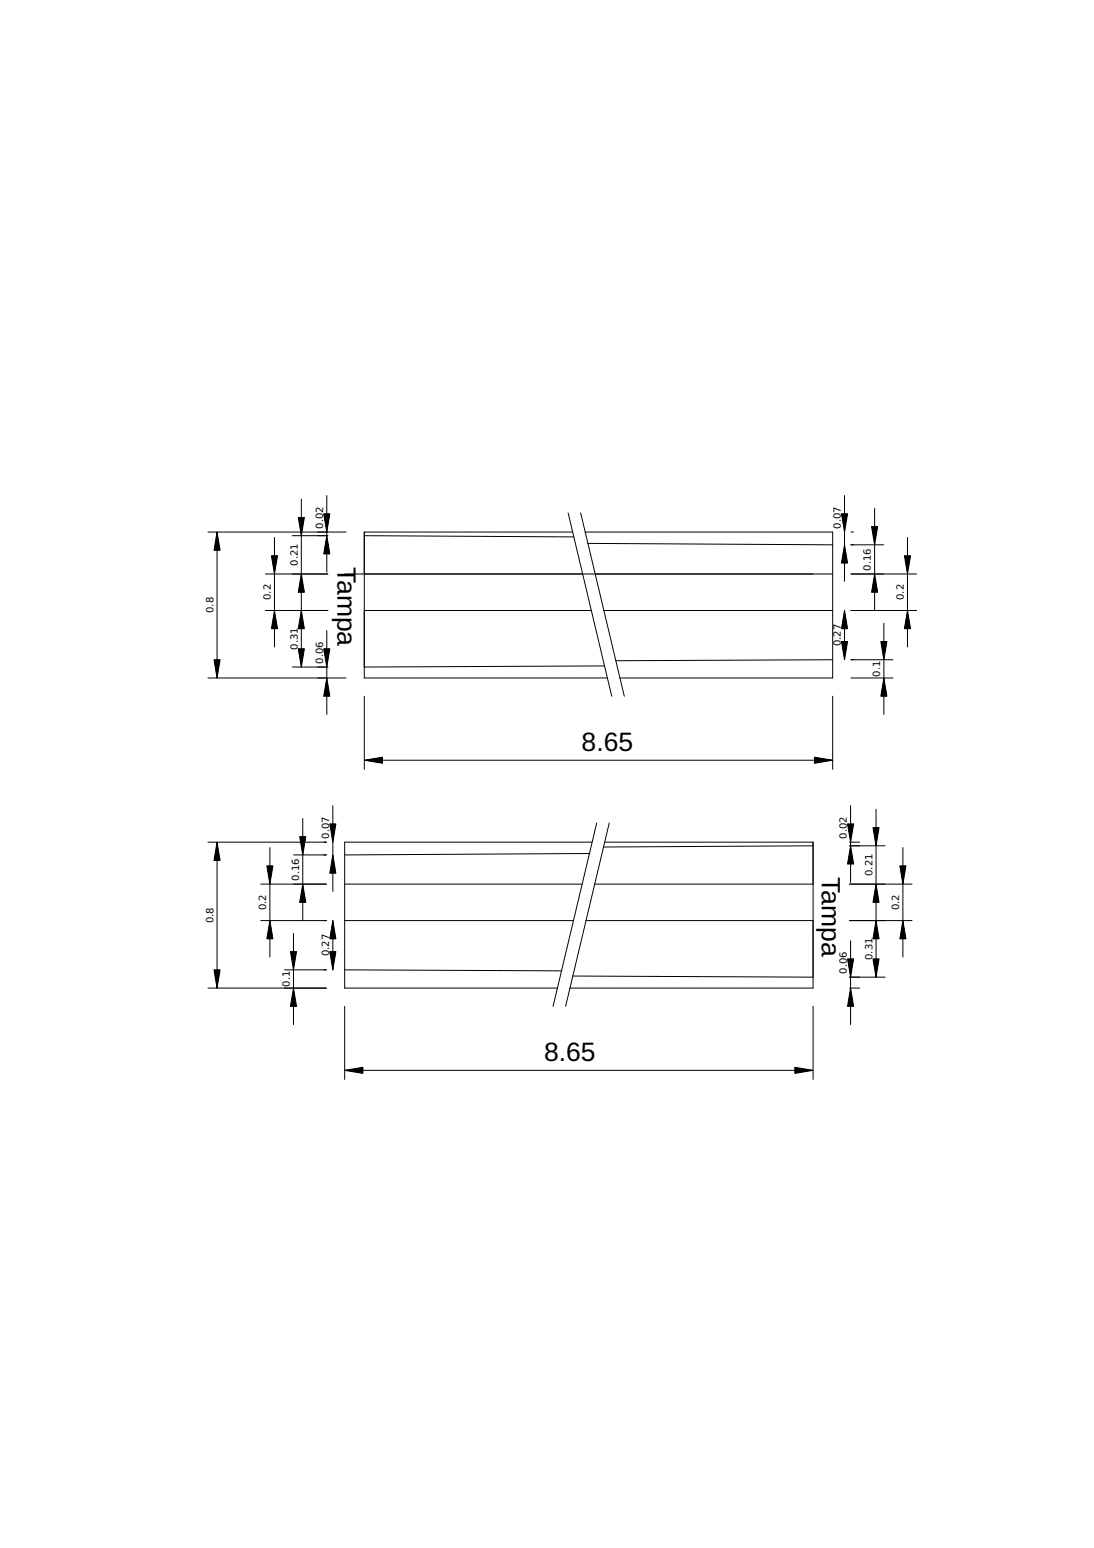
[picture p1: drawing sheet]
<svg xmlns="http://www.w3.org/2000/svg" width="210mm" height="297mm" viewBox="0 0 210 297" stroke-linecap="round" stroke-linejoin="round" font-family="sans-serif">
<g fill="none" stroke="#000" stroke-width=".19">
<path d="M57.8 95.8v32.2M62.7 95.1v14.7M109 98.4l8.4 35.2M111.4 98.4l8.4 35.2M162 95.1v16.4M167.8 97.5v19.6M39.9 102.1h26.5M41.6 102.1v28M50.9 110.1h12M50.9 117.1h12M52.7 103.1v21M56.1 102.8h6.8"/>
<path d="M66.1 110.1h93.7M69.9 102.8l40.2 .2M69.9 117.1h43.6M109.9 102.1h-40v28h46.6M112.3 102.1h47.5v28h-40.9M112.8 104.3l47 .2M115.9 117.1h43.9M162 117.1v9.5M163.3 102.1h.5M163.3 110.1h12.6M163.3 117.1h12.6M163.3 104.5h6.3"/>
<path d="M169.6 119.6v17.5M174.1 103.1v21M39.9 130.1h26.5M56.1 128h6.8M62.7 121v16.1M69.9 133.6v14M116 127.8l-46.1 .2M159.8 126.6l-41.6 .2M159.8 133.6v14M163.3 130.1h8M163.3 126.6h8M58.1 157v19.6"/>
<path d="M63.9 154.6v16.4M69.9 145.9h89.9M114.5 157.9l-8.4 35.2M116.9 157.9l-8.4 35.2M163.2 154.6v14.7M168.1 155.3v32.2M39.9 161.6h22.7M41.6 161.6v28M50 169.6h12.6M50 176.6h12.6M51.8 162.6v21.1M56.3 179.1v17.5"/>
<path d="M56.3 164h6.3M63.9 176.6v9.5M66.1 169.6h45.6M66.1 176.6h43.9M112.4 176.6h43.6M113.1 163.8l-47 .2M113.6 161.6h-47.5v28h40.8M114.1 169.6h41.9M116 161.6h40v28h-46.6M156 162.3l-40.2 .2M163 161.6h1.9M163 169.6h12"/>
<path d="M163 176.6h12M163 162.3h6.8M173.2 162.6v21.1M39.9 189.6h22.7M54.6 186.1h8M66.1 186.1l41.6 .2M66.1 193.1v14M109.9 187.3l46.1 .2M156 193.1v14M163 189.6h1.9M163 187.5h6.8M163.2 180.5v16.1"/>
<path d="M66.1 205.4h89.9"/>
</g>
<g fill="#000">
<path d="M41.6 102.1l.6 3.5h-1.1zM52.1 106.6h1.1l-.5 3.5zM52.7 117.1l.5 3.5h-1.1zM57.2 99.3h1.2l-.6 3.5zM57.8 110.1l.6 3.5h-1.2zM57.8 117.1l.6 3.5h-1.2zM62.1 98.6h1.2l-.6 3.5zM62.7 102.8l.6 3.5h-1.2zM161.5 98.6h1.1l-.6 3.5zM162 104.5l.6 3.5h-1.1zM162 117.1l.6 3.5h-1.1zM167.2 101h1.2l-.6 3.5z"/>
<path d="M167.8 110.1l.6 3.5h-1.2zM173.5 106.6h1.2l-.6 3.5zM174.1 117.1l.6 3.5h-1.2zM41.1 126.6h1.1l-.6 3.5zM57.2 124.5h1.2l-.6 3.5zM62.1 124.5h1.2l-.6 3.5zM62.7 130.1l.6 3.5h-1.2zM161.5 123.1h1.1l-.6 3.5zM169 123.1h1.2l-.6 3.5zM169.6 130.1l.6 3.5h-1.2zM69.9 145.9l3.5-.6v1.2zM156.3 145.3l3.5 .6-3.5 .6z"/>
<path d="M41.6 161.6l.6 3.5h-1.1zM51.2 166.1h1.2l-.6 3.5zM51.8 176.6l.6 3.6h-1.2zM57.5 160.5h1.2l-.6 3.5zM58.1 169.6l.6 3.5h-1.2zM63.3 158.1h1.1l-.5 3.5zM63.9 164l.5 3.5h-1.1zM63.9 176.6l.5 3.6h-1.1zM162.6 158.1h1.2l-.6 3.5zM163.2 162.3l.6 3.5h-1.2zM167.5 158.8h1.2l-.6 3.5zM168.1 169.6l.6 3.5h-1.2z"/>
<path d="M168.1 176.6l.6 3.6h-1.2zM172.7 166.1h1.1l-.6 3.5zM173.2 176.6l.6 3.6h-1.1zM41.1 186.1h1.1l-.6 3.5zM55.7 182.6h1.2l-.6 3.5zM56.3 189.6l.6 3.5h-1.2zM63.3 182.6h1.1l-.5 3.5zM162.6 184h1.2l-.6 3.5zM163.2 189.6l.6 3.5h-1.2zM167.5 184h1.2l-.6 3.5zM66.1 205.4l3.5-.6v1.2zM152.5 204.8l3.5 .6-3.5 .6z"/>
</g>
<g fill="#000" stroke="#000" stroke-width=".19">
<path d="M41.6 102.1l.6 3.5h-1.1zM52.1 106.6h1.1l-.5 3.5zM52.7 117.1l.5 3.5h-1.1zM57.2 99.3h1.2l-.6 3.5zM57.8 110.1l.6 3.5h-1.2zM57.8 117.1l.6 3.5h-1.2zM62.1 98.6h1.2l-.6 3.5zM62.7 102.8l.6 3.5h-1.2zM161.5 98.6h1.1l-.6 3.5zM162 104.5l.6 3.5h-1.1zM162 117.1l.6 3.5h-1.1zM167.2 101h1.2l-.6 3.5z"/>
<path d="M167.8 110.1l.6 3.5h-1.2zM173.5 106.6h1.2l-.6 3.5zM174.1 117.1l.6 3.5h-1.2zM41.1 126.6h1.1l-.6 3.5zM57.2 124.5h1.2l-.6 3.5zM62.1 124.5h1.2l-.6 3.5zM62.7 130.1l.6 3.5h-1.2zM161.5 123.1h1.1l-.6 3.5zM169 123.1h1.2l-.6 3.5zM169.6 130.1l.6 3.5h-1.2zM69.9 145.9l3.5-.6v1.2zM156.3 145.3l3.5 .6-3.5 .6z"/>
<path d="M41.6 161.6l.6 3.5h-1.1zM51.2 166.1h1.2l-.6 3.5zM51.8 176.6l.6 3.6h-1.2zM57.5 160.5h1.2l-.6 3.5zM58.1 169.6l.6 3.5h-1.2zM63.3 158.1h1.1l-.5 3.5zM63.9 164l.5 3.5h-1.1zM63.9 176.6l.5 3.6h-1.1zM162.6 158.1h1.2l-.6 3.5zM163.2 162.3l.6 3.5h-1.2zM167.5 158.8h1.2l-.6 3.5zM168.1 169.6l.6 3.5h-1.2z"/>
<path d="M168.1 176.6l.6 3.6h-1.2zM172.7 166.1h1.1l-.6 3.5zM173.2 176.6l.6 3.6h-1.1zM41.1 186.1h1.1l-.6 3.5zM55.7 182.6h1.2l-.6 3.5zM56.3 189.6l.6 3.5h-1.2zM63.3 182.6h1.1l-.5 3.5zM162.6 184h1.2l-.6 3.5zM163.2 189.6l.6 3.5h-1.2zM167.5 184h1.2l-.6 3.5zM66.1 205.4l3.5-.6v1.2zM152.5 204.8l3.5 .6-3.5 .6z"/>
</g>
<g font-size="5.1">
<text x="64.7" y="108.7" transform="rotate(90 64.7 108.7)">Tampa</text>
<text x="111.6" y="144.1">8.65</text>
<text x="157.7" y="168.2" transform="rotate(90 157.7 168.2)">Tampa</text>
<text x="104.4" y="203.6">8.65</text>
</g>
<g font-size="1.9">
<text x="62" y="101.5" transform="rotate(-90 62 101.5)">0.02</text>
<text x="161.3" y="101.5" transform="rotate(-90 161.3 101.5)">0.07</text>
<text x="57.1" y="108.6" transform="rotate(-90 57.1 108.6)">0.21</text>
<text x="167.1" y="109.5" transform="rotate(-90 167.1 109.5)">0.16</text>
<text x="40.9" y="117.6" transform="rotate(-90 40.9 117.6)">0.8</text>
<text x="52" y="115.1" transform="rotate(-90 52 115.1)">0.2</text>
<text x="173.4" y="115.1" transform="rotate(-90 173.4 115.1)">0.2</text>
<text x="57.1" y="124.7" transform="rotate(-90 57.1 124.7)">0.31</text>
<text x="161.3" y="124" transform="rotate(-90 161.3 124)">0.27</text>
<text x="62" y="127.4" transform="rotate(-90 62 127.4)">0.06</text>
<text x="168.9" y="129.8" transform="rotate(-90 168.9 129.8)">0.1</text>
<text x="63.2" y="161" transform="rotate(-90 63.2 161)">0.07</text>
<text x="162.5" y="161" transform="rotate(-90 162.5 161)">0.02</text>
<text x="57.4" y="169" transform="rotate(-90 57.4 169)">0.16</text>
<text x="167.4" y="168.1" transform="rotate(-90 167.4 168.1)">0.21</text>
<text x="40.9" y="177.1" transform="rotate(-90 40.9 177.1)">0.8</text>
<text x="51.1" y="174.6" transform="rotate(-90 51.1 174.6)">0.2</text>
<text x="172.5" y="174.6" transform="rotate(-90 172.5 174.6)">0.2</text>
<text x="63.2" y="183.5" transform="rotate(-90 63.2 183.5)">0.27</text>
<text x="167.4" y="184.2" transform="rotate(-90 167.4 184.2)">0.31</text>
<text x="55.6" y="189.4" transform="rotate(-90 55.6 189.4)">0.1</text>
<text x="162.5" y="186.9" transform="rotate(-90 162.5 186.9)">0.06</text>
</g>
</svg>
